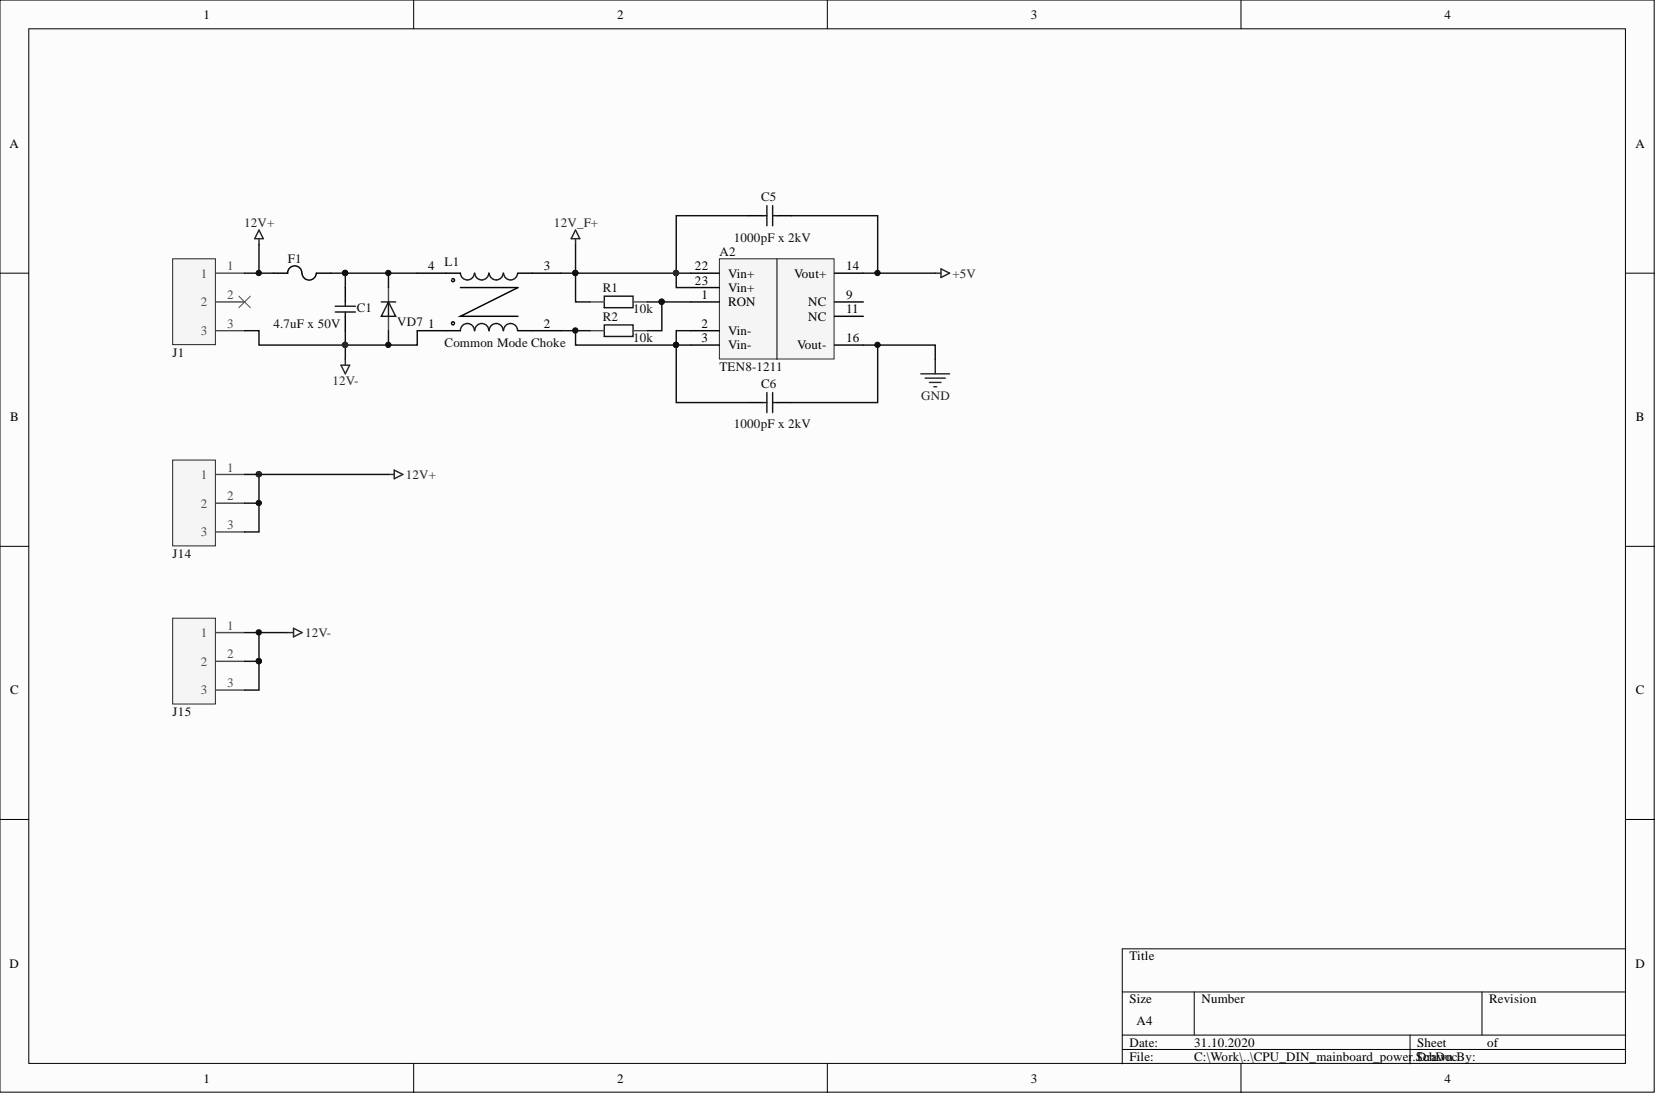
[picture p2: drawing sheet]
<svg xmlns="http://www.w3.org/2000/svg" width="292mm" height="193mm" viewBox="0 0 292 193" stroke-linecap="round" stroke-linejoin="round" font-family="sans-serif">
<g fill="#fcfcfc" stroke="#000" stroke-width=".18">
<path d="M0 0h291.8v192.6h-291.8z"/>
<path d="M5.1 5.1h281.6v182.5h-281.6z"/>
</g>
<g fill="none" stroke="#000" stroke-width=".18">
<path d="M73 0v5.1M145.9 0v5.1M218.9 0v5.1M0 48.2h5.1M286.8 48.2h5.1M0 96.4h5.1M286.8 96.4h5.1M0 144.5h5.1M286.8 144.5h5.1M198 175h88.8M210.6 175v7.6M261.4 175v7.6"/>
<path d="M286.8 167.4h-88.8v20.2M73 187.6v5.1M145.9 187.6v5.1M198 182.6h88.8M198 185.1h88.8M218.9 187.6v5.1M248.7 182.6v5"/>
</g>
<g fill="#0e0e0e" stroke="#0e0e0e" stroke-width=".18">
<circle cx="45.6" cy="83.6" r=".47"/>
<circle cx="60.9" cy="60.8" r=".47"/>
<circle cx="119.2" cy="48.1" r=".47"/>
</g>
<path d="M42.1 52.2l2.1 2.1M44.2 52.2l-2.1 2.1" fill="none" stroke="#4c4c4c" stroke-width=".18"/>
<path d="M60.9 58.3v5.1" fill="none" stroke="#0e0e0e" stroke-width=".25"/>
<path d="M60.9 50.7v2.6M60.9 55.8v2.5" fill="none" stroke="#000" stroke-width=".25"/>
<path d="M59.1 54h3.6M59.1 55h3.6M60.9 53.3v.7M60.9 55v.8" fill="none" stroke="#1c1c1c" stroke-width=".25"/>
<path d="M45.7 40.6l.7 1.5h-1.5zM45.7 42.1v1M60.1 64.4h1.6l-.8 1.5zM60.9 63.4v1" fill="none" stroke="#262626" stroke-width=".25"/>
<path d="M126.9 45.7h20.2v17.6h-20.2z" fill="#f5f5f5" stroke="#262626" stroke-width=".18"/>
<path d="M121.8 48.2h5.1M121.8 50.7h5.1M121.8 58.3h5.1M121.8 53.3h5.1M147.2 48.2h5.1M147.2 53.3h5.1M147.2 55.8h5.1M121.8 60.9h5.1M147.2 60.9h5.1" fill="none" stroke="#000" stroke-width=".25"/>
<path d="M137 45.7v17.7" fill="none" stroke="#000" stroke-width=".18"/>
<path d="M106.6 52.2h5.1v2.1h-5.1zM106.6 57.3h5.1v2h-5.1z" fill="none" stroke="#1c1c1c" stroke-width=".25"/>
<path d="M104.1 53.3h2.5M104.1 58.3h2.5M111.7 53.3h2.5M111.7 58.3h2.5" fill="none" stroke="#4c4c4c" stroke-width=".25"/>
<path d="M132 38h-12.7v12.7h2.5M101.5 58.3v2.6h20.3M152.3 48.2h12.7M152.3 60.9h12.7v2.5" fill="none" stroke="#0e0e0e" stroke-width=".25"/>
<circle cx="101.5" cy="58.3" r=".47" fill="#0e0e0e" stroke="#0e0e0e" stroke-width=".18"/>
<path d="M165 48.2h1M166 47.4l1.5 .8-1.5 .7zM162.4 65.9h5.1M163.2 66.7h3.5M163.9 67.5h2.1M164.7 68.2h.5M165 63.4v2.5" fill="none" stroke="#262626" stroke-width=".25"/>
<path d="M30.5 45.7h7.5v15.1h-7.5z" fill="#f5f5f5" stroke="#262626" stroke-width=".18"/>
<path d="M38.1 48.2h5M38.1 53.3h5M38.1 58.3h5" fill="none" stroke="#4c4c4c" stroke-width=".25"/>
<path d="M30.5 81.2h7.5v15.1h-7.5z" fill="#f5f5f5" stroke="#262626" stroke-width=".18"/>
<path d="M38.1 83.7h5M38.1 88.8h5M38.1 93.8h5" fill="none" stroke="#4c4c4c" stroke-width=".25"/>
<path d="M30.5 109h7.5v15.2h-7.5z" fill="#f5f5f5" stroke="#262626" stroke-width=".18"/>
<path d="M68.5 50.7v2.6M68.5 55.8v2.5M38.1 111.6h5M38.1 116.7h5M38.1 121.7h5" fill="none" stroke="#4c4c4c" stroke-width=".25"/>
<g fill="none" stroke="#0e0e0e" stroke-width=".25">
<path d="M139.6 38h15.2v10.2M43.1 58.3h2.6v2.6h27.9v-2.6M43.1 48.2h5.1M45.7 43.1v5.1M58.4 48.2h2.5v2.5M60.9 48.2h12.7M68.5 48.2v2.5M68.5 58.3v2.6M99 48.2h22.8M99 58.3h5.1M101.5 43.1v10.2h2.6M114.2 53.3h2.5v5h-2.5"/>
<path d="M116.7 53.3h5.1M121.8 58.3h-2.5v12.7h12.7M154.8 60.9v10.1h-15.2M43.1 88.8h2.6M43.1 83.7h25.4M45.7 83.7v10.1h-2.6M43.1 111.6h7.7M45.7 111.6v5.1h-2.6M45.7 116.7v5h-2.6"/>
</g>
<g fill="#0e0e0e" stroke="#0e0e0e" stroke-width=".18">
<circle cx="45.6" cy="116.6" r=".47"/>
<circle cx="45.6" cy="111.5" r=".47"/>
<circle cx="68.5" cy="60.8" r=".47"/>
<circle cx="68.5" cy="48.1" r=".47"/>
<circle cx="154.8" cy="60.8" r=".47"/>
<circle cx="154.8" cy="48.1" r=".47"/>
<circle cx="60.9" cy="48.1" r=".47"/>
<circle cx="101.5" cy="48.1" r=".47"/>
<circle cx="116.7" cy="53.2" r=".47"/>
<circle cx="45.6" cy="48.1" r=".47"/>
<circle cx="45.6" cy="88.7" r=".47"/>
<circle cx="119.2" cy="60.8" r=".47"/>
</g>
<path d="M101.5 40.6l.8 1.5h-1.5zM101.5 42.1v1M68.5 83.7h1M69.5 82.9l1.6 .8-1.6 .7zM50.8 111.6h1M51.8 110.8l1.5 .8-1.5 .7z" fill="none" stroke="#262626" stroke-width=".25"/>
<g fill="none" stroke="#000" stroke-width=".25">
<path d="M132 38h2.5M137 38h2.6M53.2 48.2a1.26 1.26 0 0 0-1.2-1.3 1.26 1.26 0 0 0-1.3 1.3h-2.5M55.8 48.2a1.26 1.26 0 0 1-1.2 1.2 1.26 1.26 0 0 1-1.3-1.2M55.8 48.2h2.6M73.6 48.2h7.6M73.6 58.3h7.6M79.7 49.2a.27 .27 0 0 1 .4 .1 .27 .27 0 0 1-.1 .4 .27 .27 0 0 1-.4-.2M80.2 57a.27 .27 0 0 0-.4-.2 .27 .27 0 0 0-.1 .4 .27 .27 0 0 0 .4 0M81.2 50.7h10.2l-10.2 5.1h10.2M91.4 48.2h7.6M91.4 58.3h7.6"/>
<path d="M132 71h2.5M137 71h2.6"/>
</g>
<g fill="none" stroke="#1c1c1c" stroke-width=".25">
<path d="M134.5 38h.8M135.3 36.3v3.5M136.3 36.3v3.5M136.3 38h.7M67.3 53.3h2.5M68.5 53.3l1.3 2.5h-2.5zM68.5 53.3v2.5M83.7 48.2a1.23 1.23 0 0 1-1.3 1.2 1.23 1.23 0 0 1-1.2-1.2M83.7 58.3a1.23 1.23 0 0 0-1.3-1.2 1.23 1.23 0 0 0-1.2 1.2M86.2 48.2a1.23 1.23 0 0 1-1.2 1.2 1.23 1.23 0 0 1-1.2-1.2M86.2 58.3a1.23 1.23 0 0 0-1.2-1.2 1.23 1.23 0 0 0-1.2 1.2M88.7 48.2a1.23 1.23 0 0 1-1.2 1.2 1.23 1.23 0 0 1-1.2-1.2"/>
<path d="M88.7 58.3a1.23 1.23 0 0 0-1.2-1.2 1.23 1.23 0 0 0-1.2 1.2M91.3 48.2a1.23 1.23 0 0 1-1.2 1.2 1.23 1.23 0 0 1-1.3-1.2M91.3 58.3a1.23 1.23 0 0 0-1.2-1.2 1.23 1.23 0 0 0-1.3 1.2M134.5 71h.8M135.3 69.2v3.6M136.3 69.2v3.6M136.3 71h.7"/>
</g>
<g fill="#262626" stroke="#262626" stroke-width=".18">
<circle cx="60.9" cy="60.8" r=".47"/>
<circle cx="45.6" cy="83.6" r=".47"/>
<circle cx="119.2" cy="48.1" r=".47"/>
</g>
<g font-size="2.3">
<text x="35.9" y="3.3">1</text>
<text x="108.9" y="3.3">2</text>
<text x="181.8" y="3.3">3</text>
<text x="254.8" y="3.3">4</text>
<text x="1.7" y="26.1">A</text>
<text x="288.5" y="26.1">A</text>
<text x="75.5" y="47.7">4</text>
<text x="95.9" y="47.7">3</text>
<text x="122.6" y="47.7">22</text>
<text x="149.2" y="47.7">14</text>
<text x="122.6" y="50.2">23</text>
<text x="123.8" y="52.8">1</text>
<text x="128.4" y="48.9">Vin+</text>
<text x="128.4" y="51.5">Vin+</text>
<text x="140.1" y="48.9">Vout+</text>
<text x="149.2" y="52.8">9</text>
<text x="75.5" y="57.8">1</text>
<text x="95.9" y="57.8">2</text>
<text x="123.8" y="57.8">2</text>
<text x="128.4" y="59.1">Vin-</text>
<text x="128.4" y="54">RON</text>
<text x="142.5" y="54">NC</text>
<text x="142.5" y="56.6">NC</text>
<text x="149.2" y="55.3">11</text>
<text x="123.8" y="60.4">3</text>
<text x="128.4" y="61.6">Vin-</text>
<text x="140.6" y="61.6">Vout-</text>
<text x="149.2" y="60.4">16</text>
<text x="1.8" y="74.3">B</text>
<text x="288.6" y="74.3">B</text>
<text x="1.8" y="122.5">C</text>
<text x="288.6" y="122.5">C</text>
<text x="1.7" y="170.7">D</text>
<text x="199.2" y="169.4">Title</text>
<text x="288.5" y="170.7">D</text>
<text x="199.2" y="177">Size</text>
<text x="211.9" y="177">Number</text>
<text x="262.7" y="177">Revision</text>
<text x="199.2" y="184.6">Date:</text>
<text x="200.5" y="180.8">A4</text>
<text x="210.6" y="184.6">31.10.2020</text>
<text x="250" y="184.6">Sheet</text>
<text x="262.3" y="184.6">of</text>
<text x="35.9" y="190.9">1</text>
<text x="108.9" y="190.9">2</text>
<text x="181.8" y="190.9">3</text>
<text x="199.2" y="187.1">File:</text>
<text x="210.6" y="187.1">C:\Work\..\CPU_DIN_mainboard_power</text>
<text x="249.2" y="187.1">.SchDocBy:</text>
<text x="250" y="187.1">Drawn</text>
<text x="254.8" y="190.9">4</text>
</g>
<g font-size="2.3" fill="#0e0e0e">
<text x="134.3" y="35.5">C5</text>
<text x="50.8" y="46.4">F1</text>
<text x="78.4" y="46.9">L1</text>
<text x="126.9" y="45.1">A2</text>
<text x="129.4" y="42.6">1000pF x 2kV</text>
<text x="106.3" y="51.5">R1</text>
<text x="48.2" y="57.8">4.7uF x 50V</text>
<text x="62.9" y="55">C1</text>
<text x="70" y="57.6">VD7</text>
<text x="106.3" y="56.6">R2</text>
<text x="111.7" y="55.3">10k</text>
<text x="30.5" y="62.9">J1</text>
<text x="78.4" y="61.1">Common Mode Choke</text>
<text x="111.7" y="60.4">10k</text>
<text x="126.9" y="65.4">TEN8-1211</text>
<text x="134.3" y="68.5">C6</text>
<text x="129.4" y="75.6">1000pF x 2kV</text>
<text x="30.5" y="98.4">J14</text>
<text x="30.5" y="126.3">J15</text>
</g>
<g font-size="2.3" fill="#262626">
<text x="43.1" y="40.1">12V+</text>
<text x="97.7" y="40.1">12V_F+</text>
<text x="168" y="48.9">+5V</text>
<text x="58.6" y="68">12V-</text>
<text x="162.5" y="70.5">GND</text>
<text x="71.6" y="84.4">12V+</text>
<text x="53.8" y="112.3">12V-</text>
</g>
<g font-size="2.3" fill="#4c4c4c">
<text x="40.1" y="47.7">1</text>
<text x="35.4" y="48.9">1</text>
<text x="40.1" y="52.8">2</text>
<text x="35.4" y="54">2</text>
<text x="35.4" y="59.1">3</text>
<text x="40.1" y="57.8">3</text>
<text x="40.1" y="83.2">1</text>
<text x="35.4" y="84.4">1</text>
<text x="35.4" y="89.5">2</text>
<text x="40.1" y="88.3">2</text>
<text x="35.4" y="94.6">3</text>
<text x="40.1" y="93.3">3</text>
<text x="35.4" y="112.3">1</text>
<text x="40.1" y="111.1">1</text>
<text x="35.4" y="117.4">2</text>
<text x="40.1" y="116.1">2</text>
<text x="35.4" y="122.5">3</text>
<text x="40.1" y="121.2">3</text>
</g>
</svg>
